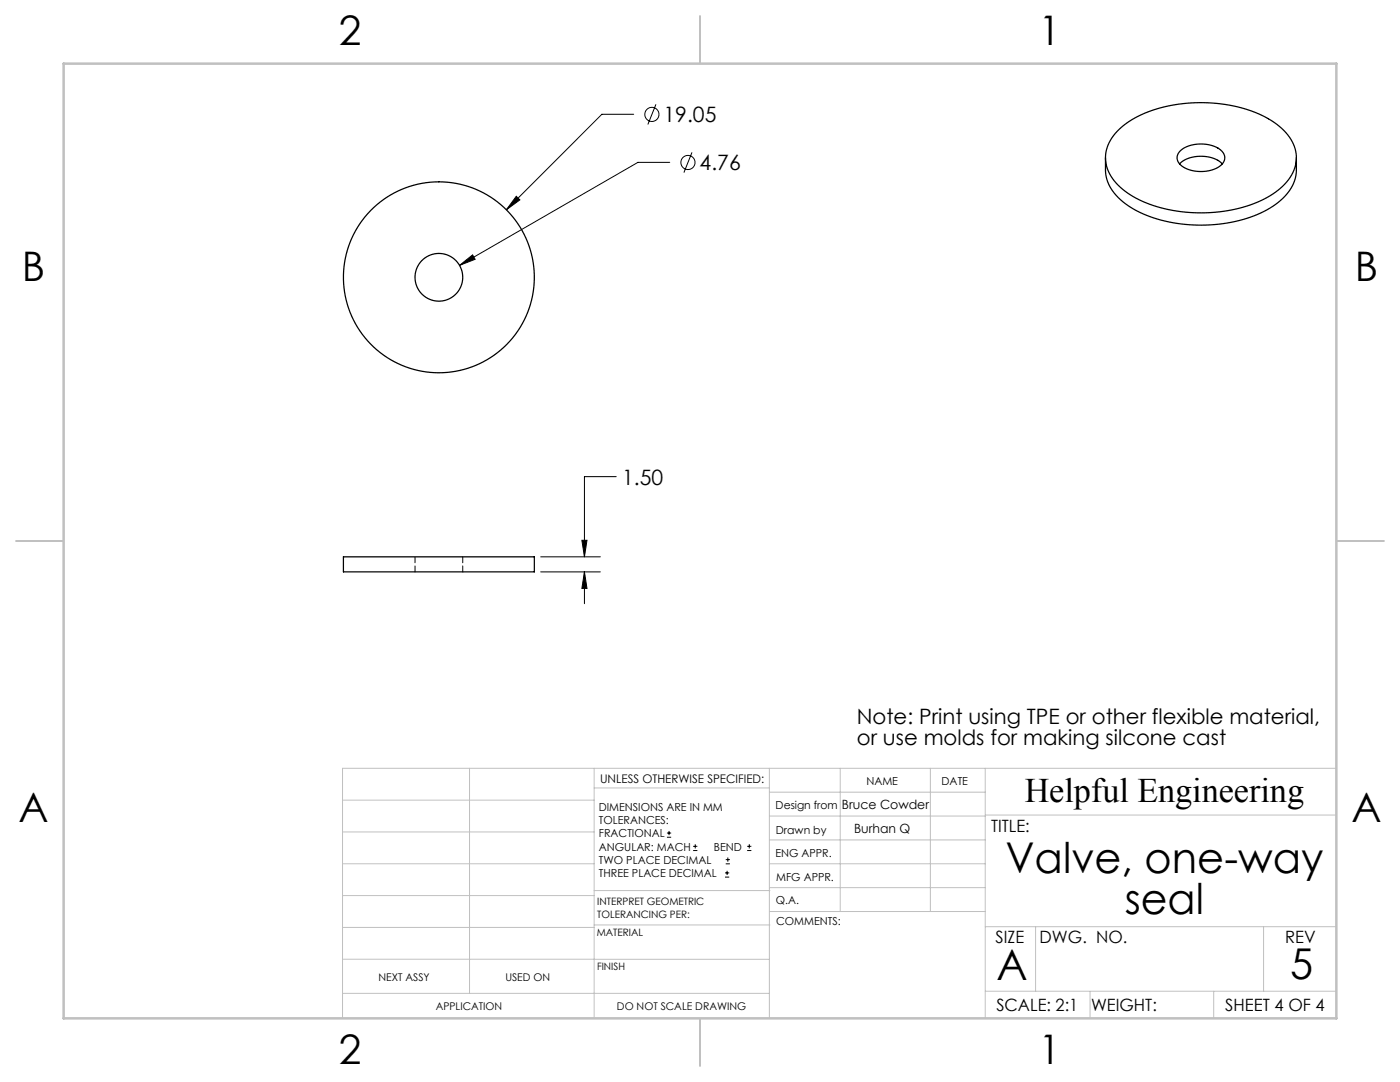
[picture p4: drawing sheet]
<svg xmlns="http://www.w3.org/2000/svg" width="279mm" height="216mm" viewBox="0 0 279 216" stroke-linecap="round" stroke-linejoin="round" font-family="sans-serif">
<g fill="none" stroke="#000" stroke-width=".2">
<path d="M103 39.2l.8 .7-2.7 2zM126.5 22.8h-6.4l-19 19.1M130.9 20.8l-1.6 4M133.7 32.4h-6.4l-35.6 20.6M138.1 30.4l-1.6 4M91.7 53l2.6-2.1 .5 .8zM123 95.1h-6.4v16M107.9 114.1h11.9M107.9 111.1h11.9M116.1 107.8h1l-.5 3.3zM116.6 114.1l.5 3.3h-1zM116.6 114.1v6.4"/>
<path d="M133.1 167.1h.8M133.1 166.2h.8M133.5 165.8v.8M138.3 169.7h.9M138.3 168.9h.9M138.8 168.5v.8M144.7 175h.8M144.7 174.2h.8M144.8 172.4h.9M144.8 171.5h.9M145.1 173.8v.8M145.3 171.1v.8"/>
<path d="M149.1 169.7h.9M149.1 168.9h.9M149.5 168.5v.8"/>
<circle cx="130.1" cy="22.8" r="1.41"/>
<circle cx="137.3" cy="32.4" r="1.41"/>
</g>
<g fill="none" stroke="#c0c0c0" stroke-width=".2">
<path d="M68.4 159.7h50.2M93.7 153.3v44.9M118.6 153.3v49.9M118.6 157.2h34.9M153.5 153.3v49.9M153.5 158.1h43.1M167.7 153.3v28.6M185.7 153.3v28.6M196.6 153.3v49.9M266.7 153.3h-198.3v49.9M68.4 178.7h50.2M68.4 172.4h50.2"/>
<path d="M68.4 166h50.2M118.6 177.7h35.1M153.5 167.6h43.1M153.5 162.8h43.1M153.5 172.4h43.1M153.5 177.1h43.1M196.6 162.6h70.1M68.4 198.2h85.1M68.4 185.1h50.2M68.4 191.4h50.2M118.6 191.4h34.9M118.6 184.6h35.1"/>
<path d="M153.7 181.9h42.9M196.6 197.8h70.1M196.6 184.9h70.1M206.7 184.9v12.9M217.5 197.8v5.4M242.2 197.8v5.4M252.2 184.9v12.9"/>
</g>
<path d="M139.7 3.2v9.5M3.2 107.9h9.5M266.7 107.9h9.5M139.7 203.2v9.5" fill="none" stroke="#c0c0c0" stroke-width=".25"/>
<path d="M12.7 12.7h254v190.5h-254z" fill="none" stroke="#c0c0c0" stroke-width=".5"/>
<path d="M91.7 53l3.1-1.3-.5-.8zM103 39.2l-1.9 2.7 2.7-2zM116.6 114.1l.5 3.3h-1zM116.1 107.8h1l-.5 3.3z" fill="#000"/>
<g fill="none" stroke="#000" stroke-width=".25">
<path d="M220.6 31.5v2.4a8.9 8.9 0 0 0 4.5 7.1 28.2 28.2 0 0 0 19 3.6 20.4 20.4 0 0 0 12.7-5.9 7.5 7.5 0 0 0 1.9-4.8v-2.4M223.4 25.8a23.1 23.1 0 0 1 14.4-5.3 26.9 26.9 0 0 1 17 4.3 8.2 8.2 0 0 1 3.8 7.8 10.4 10.4 0 0 1-5.8 6.8 29.9 29.9 0 0 1-26.6-.1 9.9 9.9 0 0 1-5.6-7.5 7.7 7.7 0 0 1 2.8-6zM235.4 32.7a6.7 6.7 0 0 1 8.5 0M235.5 30.2a6.7 6.7 0 0 1 8.5 .1 2.01 2.01 0 0 1-1 3.2 7 7 0 0 1-7.6-.8 1.77 1.77 0 0 1 .1-2.5zM68.5 111.1h38.1v3h-38.1z"/>
<circle cx="87.6" cy="55.3" r="19"/>
<circle cx="87.6" cy="55.3" r="4.8"/>
</g>
<path d="M82.8 111.1v3M92.3 114.1v-3" fill="none" stroke="#000" stroke-width=".2" stroke-dasharray="1.3 .6" stroke-dashoffset=".1"/>
<g font-size="8.5">
<text x="200.7" y="174.2">Valve, one-way</text>
<text x="224.5" y="182.3">seal</text>
<text x="198.9" y="195.5">A</text>
<text x="257.5" y="195.4">5</text>
</g>
<g font-size="8.1">
<text x="67.6" y="8.9">2</text>
<text x="207.3" y="8.9">1</text>
<text x="4.4" y="56.2">B</text>
<text x="270.4" y="56.2">B</text>
<text x="3.7" y="164.1">A</text>
<text x="269.7" y="164.1">A</text>
<text x="67.6" y="212.4">2</text>
<text x="207.3" y="212.4">1</text>
</g>
<text font-size="6.9" x="204.5" y="160.1">Helpful Engineering</text>
<g font-size="4.2">
<text x="132.4" y="24.4">19.05</text>
<text x="139.6" y="34">4.76</text>
<text x="124.2" y="96.7">1.50</text>
<text x="171" y="144.5">Note: Print using TPE or other flexible material,</text>
<text x="171" y="148.7">or use molds for making silcone cast</text>
</g>
<g font-size="3.4">
<text x="197.8" y="166">TITLE:</text>
<text x="198.7" y="188.1">SIZE</text>
<text x="207.5" y="188.1">DWG. NO.</text>
<text x="256.5" y="188.2">REV</text>
<text x="198.8" y="201.7">SCALE: 2:1</text>
<text x="217.7" y="201.8">WEIGHT:</text>
<text x="244.5" y="201.7">SHEET 4 OF 4</text>
</g>
<g font-size="2.5">
<text x="168" y="161.4">Bruce Cowder</text>
<text x="170.5" y="166.2">Burhan Q</text>
</g>
<text font-size="2.4" x="119.8" y="156.2">UNLESS OTHERWISE SPECIFIED:</text>
<g font-size="2.2">
<text x="119.5" y="161.8">DIMENSIONS ARE IN MM</text>
<text x="154.8" y="161.4">Design from</text>
<text x="172.9" y="156.6">NAME</text>
<text x="187.9" y="156.7">DATE</text>
<text x="119.5" y="164.4">TOLERANCES:</text>
<text x="119.5" y="167.1">FRACTIONAL</text>
<text x="154.9" y="166.3">Drawn by</text>
<text x="119.5" y="169.7">ANGULAR: MACH</text>
<text x="119.5" y="172.4">TWO PLACE DECIMAL</text>
<text x="142.5" y="169.7">BEND</text>
<text x="154.8" y="171">ENG APPR.</text>
<text x="119.5" y="175">THREE PLACE DECIMAL</text>
<text x="154.9" y="175.7">MFG APPR.</text>
<text x="154.9" y="180.4">Q.A.</text>
<text x="154.9" y="184.6">COMMENTS:</text>
</g>
<g font-size="2.1">
<text x="75.5" y="195.7">NEXT ASSY</text>
<text x="100.9" y="195.7">USED ON</text>
<text x="86.9" y="201.5">APPLICATION</text>
<text x="123.1" y="201.6">DO NOT SCALE DRAWING</text>
</g>
<g font-size="2">
<text x="119.2" y="180.6">INTERPRET GEOMETRIC</text>
<text x="119.2" y="183.1">TOLERANCING PER:</text>
<text x="119.1" y="186.7">MATERIAL</text>
<text x="119.1" y="193.5">FINISH</text>
</g>
</svg>
